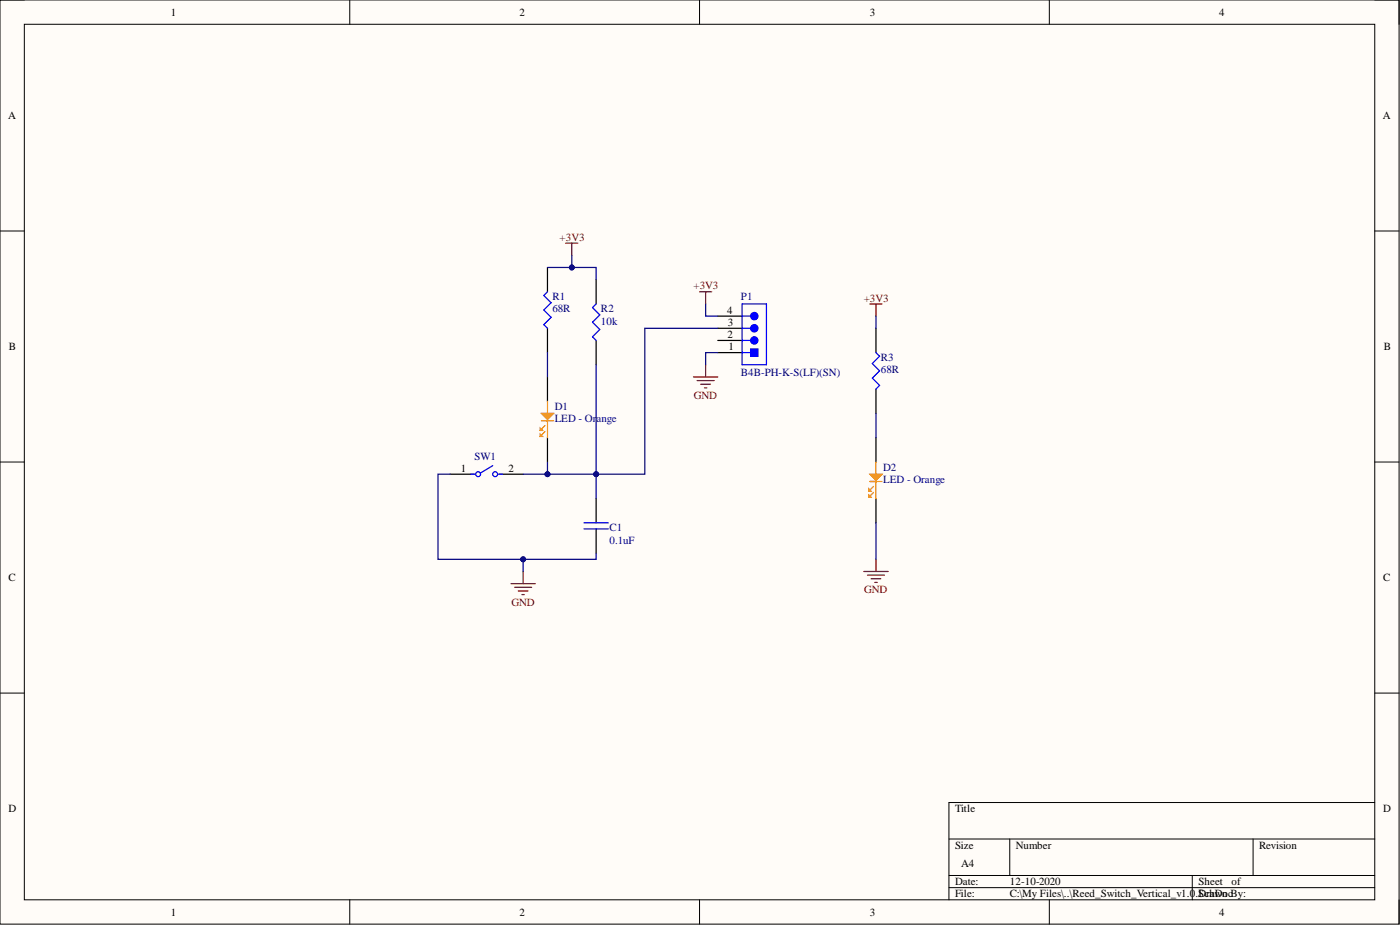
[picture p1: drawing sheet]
# Altium project Reed_Switch_Vertical_v1.0.PrjPcb
1 sheet, 8 parts. Net scope: global (net labels, ports and power ports of the same name join across sheets).
Board file: Reed_Switch_Vertical_v1.0.PcbDoc

## Sheet Reed_Switch_Vertical_v1.0.SchDoc
size A4

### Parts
C1  0.1uF  [0.1uF 0603]
D1  LED - Orange  [LED0603-Orange]
D2  LED - Orange  [LED0603-Orange]
P1  B4B-PH-K-S(LF)(SN)  [JST-B4B-PH-K-S_V]
R1  68R  [68R 0603]
R2  10k  [10k R0603]
R3  68R  [68R 0603]
SW1  MDSR-4-12-23  [Littelfuse_MDSR-4_MFG]  (value not drawn)

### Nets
+3V3: P1.4 R1.2 R2.2 R3.1
GND: C1.1 D1.1(Cathode) D2.1(Cathode) P1.1 SW1.1
NetC1_2: C1.2 D1.2(Anode) P1.3 R1.1 R2.1 SW1.2
NetD2_2: D2.2(Anode) R3.2

Not connected (* = marked no-connect by the designer): P1 2
